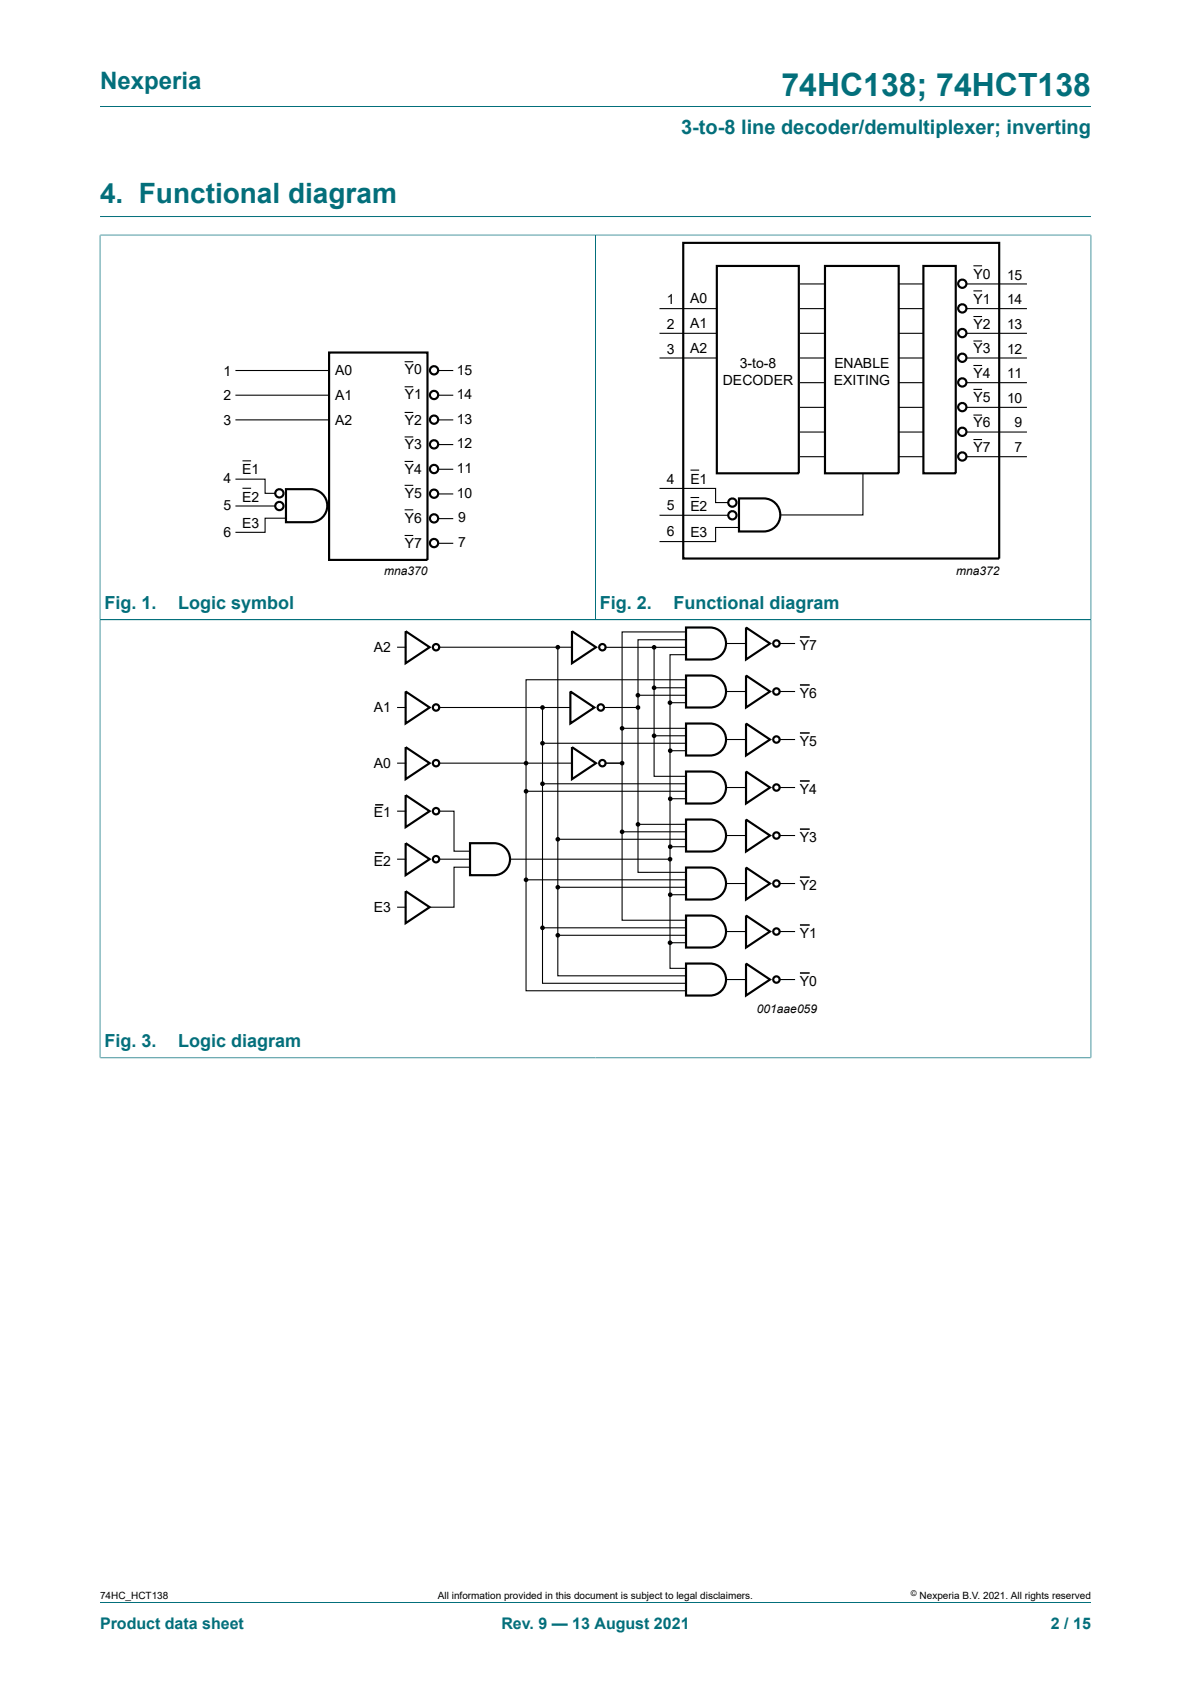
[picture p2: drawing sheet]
<svg xmlns="http://www.w3.org/2000/svg" width="210mm" height="297mm" viewBox="0 0 210 297" stroke-linecap="round" stroke-linejoin="round" font-family="sans-serif">
<path d="M17.6 18.8h174.8M17.6 38.2h174.8M17.6 41.5h174.8M17.6 41.4v145.2M105 41.5v67.8M192.4 41.4v145.2M17.6 109.3h174.8M17.6 186.6h174.8M17.6 282.6h174.8" fill="none" stroke="#036f7b" stroke-width=".18"/>
<g fill="none" stroke="#000" stroke-width=".38">
<path d="M120.5 42.8h55.7v55.7h-55.7zM126.4 46.9h14.4v36.6h-14.4zM145.5 46.9h13v36.6h-13zM162.8 46.9h5.7v36.6h-5.7zM58 62.2h17.4v36.5h-17.4zM50.4 86.3h4.4a2.91 2.91 0 0 1 2.9 2.9 2.91 2.91 0 0 1-2.9 2.9h-4.4zM130.3 87.9h4.4a2.91 2.91 0 0 1 2.9 2.9 2.91 2.91 0 0 1-2.9 2.9h-4.4zM71.5 111.3l4.3 2.8-4.3 2.9zM100.9 111.3l4.2 2.8-4.2 2.9zM121 110.7h4.2a2.82 2.82 0 0 1 2.8 2.8 2.82 2.82 0 0 1-2.8 2.8h-4.2zM121 119.1h4.2a2.82 2.82 0 0 1 2.8 2.9 2.82 2.82 0 0 1-2.8 2.8h-4.2zM131.5 110.7l4.3 2.8-4.3 2.8z"/>
<path d="M131.5 119.1l4.3 2.9-4.3 2.8zM71.5 131.8l4.3 2.8-4.3 2.8zM71.5 122l4.3 2.8-4.3 2.8zM100.6 122l4.2 2.8-4.2 2.8zM100.9 131.8l4.2 2.8-4.2 2.8zM121 127.6h4.2a2.82 2.82 0 0 1 2.8 2.8 2.82 2.82 0 0 1-2.8 2.8h-4.2zM121 136.1h4.2a2.82 2.82 0 0 1 2.8 2.8 2.82 2.82 0 0 1-2.8 2.8h-4.2zM131.5 127.6l4.3 2.8-4.3 2.8zM131.5 136.1l4.3 2.8-4.3 2.8zM71.5 148.7l4.3 2.8-4.3 2.9zM71.5 140.2l4.3 2.9-4.3 2.8zM71.5 157.2l4.3 2.8-4.3 2.8z"/>
<path d="M82.9 148.7h4.2a2.82 2.82 0 0 1 2.8 2.8 2.82 2.82 0 0 1-2.8 2.9h-4.2zM121 144.5h4.2a2.82 2.82 0 0 1 2.8 2.9 2.82 2.82 0 0 1-2.8 2.8h-4.2zM121 153h4.2a2.82 2.82 0 0 1 2.8 2.8 2.82 2.82 0 0 1-2.8 2.8h-4.2zM131.5 144.5l4.3 2.9-4.3 2.8zM131.5 153l4.3 2.8-4.3 2.8zM121 161.5h4.2a2.82 2.82 0 0 1 2.8 2.8 2.82 2.82 0 0 1-2.8 2.8h-4.2zM121 169.9h4.2a2.82 2.82 0 0 1 2.8 2.9 2.82 2.82 0 0 1-2.8 2.8h-4.2zM131.5 161.5l4.3 2.8-4.3 2.8zM131.5 169.9l4.3 2.9-4.3 2.8z"/>
<circle cx="169.7" cy="58.7" r=".73"/>
<circle cx="169.7" cy="50" r=".73"/>
<circle cx="169.7" cy="54.4" r=".73"/>
<circle cx="76.5" cy="65.3" r=".73"/>
<circle cx="76.5" cy="69.7" r=".73"/>
<circle cx="76.5" cy="74" r=".73"/>
<circle cx="76.5" cy="78.4" r=".73"/>
<circle cx="169.7" cy="63.1" r=".73"/>
<circle cx="169.7" cy="71.8" r=".73"/>
<circle cx="169.7" cy="67.4" r=".73"/>
<circle cx="169.7" cy="76.2" r=".73"/>
<circle cx="49.3" cy="87" r=".73"/>
<circle cx="49.3" cy="89.2" r=".73"/>
<circle cx="76.5" cy="82.7" r=".73"/>
<circle cx="76.5" cy="95.8" r=".73"/>
<circle cx="76.5" cy="87.1" r=".73"/>
<circle cx="76.5" cy="91.4" r=".73"/>
<circle cx="129.1" cy="88.6" r=".73"/>
<circle cx="129.1" cy="90.9" r=".73"/>
<circle cx="169.7" cy="80.5" r=".73"/>
<circle cx="76.9" cy="114.1" r=".56"/>
<circle cx="106.2" cy="114.1" r=".56"/>
<circle cx="136.9" cy="113.5" r=".56"/>
<circle cx="76.9" cy="124.8" r=".56"/>
<circle cx="76.9" cy="134.6" r=".56"/>
<circle cx="105.9" cy="124.8" r=".56"/>
<circle cx="106.2" cy="134.6" r=".56"/>
<circle cx="136.9" cy="130.4" r=".56"/>
<circle cx="136.9" cy="122" r=".56"/>
<circle cx="136.9" cy="138.9" r=".56"/>
<circle cx="76.9" cy="151.5" r=".57"/>
<circle cx="76.9" cy="143.1" r=".56"/>
<circle cx="136.9" cy="147.4" r=".56"/>
<circle cx="136.9" cy="155.8" r=".56"/>
<circle cx="136.9" cy="164.3" r=".56"/>
<circle cx="136.9" cy="172.8" r=".56"/>
</g>
<g fill="none" stroke="#000" stroke-width=".19">
<path d="M116.3 54.4h10.1M116.3 58.8h10.1M141.1 50.1h4.4M141.1 54.4h4.4M141.1 58.8h4.4M158.4 50.1h4.4M158.4 54.4h4.4M158.4 58.8h4.4M170.4 50.1h10.7M170.4 54.4h10.7M170.4 58.8h10.7M171.6 55.8h1.6"/>
<path d="M171.6 51.3h1.6M171.6 46.9h1.6M41.5 65.3h16.5M41.5 69.7h16.5M41.5 74.1h16.5M71.3 77.1h1.6M71.3 72.7h1.6M71.3 68.2h1.6M71.3 63.8h1.6M77.3 65.3h2.6M77.3 69.7h2.6M77.3 74.1h2.6"/>
<path d="M77.3 78.4h2.6M116.3 63.1h10.1M141.1 63.1h4.4M141.1 67.5h4.4M141.1 71.8h4.4M141.1 76.2h4.4M158.4 63.1h4.4M158.4 67.5h4.4M158.4 71.8h4.4M158.4 76.2h4.4M170.4 63.1h10.7M170.4 67.5h10.7"/>
<path d="M170.4 71.8h10.7M170.4 76.2h10.7M171.6 77.5h1.6M171.6 73.2h1.6M171.6 68.7h1.6M171.6 64.5h1.6M171.6 60.1h1.6M41.5 84.5h5.2v2.5h1.8M41.5 89.2h7M42.8 86.1h1.5M42.8 81.3h1.5M50.4 91.4h-3.7v2.5h-5.2"/>
<path d="M71.3 94.4h1.6M71.3 89.9h1.6M71.3 85.6h1.6M71.3 81.4h1.6M77.3 82.8h2.6M77.3 87.1h2.6M77.3 91.5h2.6M77.3 95.8h2.6M116.3 86.1h9.9v2.5h2.2M116.3 90.9h12.1M121.8 87.7h1.5M121.8 82.9h1.5"/>
<path d="M130.3 93h-4.1v2.5h-9.9M141.1 80.5h4.4M152.2 83.5v7.3h-14.6M158.4 80.5h4.4M170.4 80.5h10.7M70.1 114.1h1.4M77.5 114.1h23.4M98.4 114.1v58h22.6M106.9 114.2h14.1M115.3 114.2v22.7h5.7M121 111.5h-11.3v50.8h11.3M121 112.8h-8.5v41.1l8.5-.1"/>
<path d="M121 115.5h-2.9v55.3h2.9M121 119.9h-28.2v54.8h28.2M128 113.5h3.5M137.5 113.5h2.6M141.1 112.3h1.6M70.1 134.6h1.4M70.1 124.8h1.4M77.5 124.8h23.1M77.6 134.6h23.3M92.8 139.6h28.2M95.7 124.8v48.6h25.3M95.7 131.1h25.3"/>
<path d="M95.7 138.2h25.3M106.6 124.8h6M106.9 134.6h2.8M109.7 128.5h11.3M112.5 122.6h8.5M115.3 121.3h5.7M115.3 129.8h5.7M118.1 123.9h2.9M118.1 132.4h2.9M128 122h3.5M128 130.4h3.5M128 138.9h3.5"/>
<path d="M137.5 122h2.6M137.5 130.4h2.6M137.5 138.9h2.6M141.1 120.8h1.6M141.1 137.7h1.6M141.1 129.3h1.6M66.2 141.9h1.4M66.2 150.4h1.4M70.1 151.5h1.4M70.1 143.1h1.4M70.1 160h1.4M77.5 143.1h2.6v7h2.8"/>
<path d="M77.5 151.5h5.4M82.9 152.9h-2.8v7.1h-4.3M89.9 151.5h28.1M92.8 155.2h28.2M98.4 148h22.6M98.4 156.5h22.6M109.7 146.7h11.3M118.1 149.3h2.9M118.1 157.8h2.9M118.1 140.9h2.9M121 145.4h-8.5M128 147.4h3.5"/>
<path d="M128 155.8h3.5M137.5 147.4h2.6M137.5 155.8h2.6M141.1 154.7h1.6M141.1 146.2h1.6M95.7 163.6h25.3M98.4 165h22.6M118.1 166.3h2.9M128 164.3h3.5M128 172.8h3.5M137.5 164.3h2.6M137.5 172.8h2.6"/>
<path d="M141.1 171.6h1.6M141.1 163.1h1.6"/>
</g>
<g fill="#000">
<path d="M141.1 112.3h1.6zM141.1 120.8h1.6zM141.1 137.7h1.6zM141.1 129.3h1.6zM66.2 141.9h1.4zM66.2 150.4h1.4zM141.1 154.7h1.6zM141.1 146.2h1.6zM141.1 171.6h1.6zM141.1 163.1h1.6z"/>
<circle cx="98.4" cy="114.1" r=".28"/>
<circle cx="115.3" cy="114.2" r=".28"/>
<circle cx="92.8" cy="134.6" r=".28"/>
<circle cx="92.8" cy="139.6" r=".28"/>
<circle cx="95.7" cy="124.8" r=".28"/>
<circle cx="95.7" cy="131.1" r=".28"/>
<circle cx="95.7" cy="138.2" r=".28"/>
<circle cx="109.7" cy="134.6" r=".28"/>
<circle cx="109.7" cy="128.5" r=".28"/>
<circle cx="112.5" cy="122.6" r=".28"/>
<circle cx="112.5" cy="124.8" r=".28"/>
<circle cx="115.3" cy="129.8" r=".28"/>
<circle cx="115.3" cy="121.3" r=".28"/>
<circle cx="118.1" cy="123.9" r=".28"/>
<circle cx="118.2" cy="132.4" r=".28"/>
<circle cx="92.8" cy="155.2" r=".28"/>
<circle cx="98.4" cy="156.5" r=".28"/>
<circle cx="98.4" cy="148" r=".28"/>
<circle cx="109.7" cy="146.7" r=".28"/>
<circle cx="112.5" cy="145.4" r=".28"/>
<circle cx="118.1" cy="151.5" r=".28"/>
<circle cx="118.2" cy="140.9" r=".28"/>
<circle cx="118.2" cy="157.8" r=".28"/>
<circle cx="118.2" cy="149.3" r=".28"/>
<circle cx="95.7" cy="163.6" r=".28"/>
<circle cx="98.4" cy="165" r=".28"/>
<circle cx="118.1" cy="166.3" r=".28"/>
</g>
<g fill="none" stroke="#000" stroke-width=".25">
<circle cx="98.4" cy="114.1" r=".28"/>
<circle cx="115.3" cy="114.2" r=".28"/>
<circle cx="92.8" cy="134.6" r=".28"/>
<circle cx="92.8" cy="139.6" r=".28"/>
<circle cx="95.7" cy="124.8" r=".28"/>
<circle cx="95.7" cy="131.1" r=".28"/>
<circle cx="95.7" cy="138.2" r=".28"/>
<circle cx="109.7" cy="134.6" r=".28"/>
<circle cx="109.7" cy="128.5" r=".28"/>
<circle cx="112.5" cy="122.6" r=".28"/>
<circle cx="112.5" cy="124.8" r=".28"/>
<circle cx="115.3" cy="129.8" r=".28"/>
<circle cx="115.3" cy="121.3" r=".28"/>
<circle cx="118.1" cy="123.9" r=".28"/>
<circle cx="118.2" cy="132.4" r=".28"/>
<circle cx="92.8" cy="155.2" r=".28"/>
<circle cx="98.4" cy="156.5" r=".28"/>
<circle cx="98.4" cy="148" r=".28"/>
<circle cx="109.7" cy="146.7" r=".28"/>
<circle cx="112.5" cy="145.4" r=".28"/>
<circle cx="118.1" cy="151.5" r=".28"/>
<circle cx="118.2" cy="140.9" r=".28"/>
<circle cx="118.2" cy="157.8" r=".28"/>
<circle cx="118.2" cy="149.3" r=".28"/>
<circle cx="95.7" cy="163.6" r=".28"/>
<circle cx="98.4" cy="165" r=".28"/>
<circle cx="118.1" cy="166.3" r=".28"/>
</g>
<path d="M106.6 124.8h6M106.9 134.6h2.8" fill="none" stroke="#000" stroke-width=".18"/>
<text font-size="5.6" fill="#036f7b" x="137.8" y="16.8">74HC138; 74HCT138</text>
<text font-size="4.9" fill="#036f7b" x="17.6" y="35.9">4. Functional diagram</text>
<text font-size="4.2" fill="#036f7b" x="17.6" y="15.6">Nexperia</text>
<text font-size="3.5" fill="#036f7b" x="120.1" y="23.7">3-to-8 line decoder/demultiplexer; inverting</text>
<g font-size="3.2" fill="#036f7b">
<text x="18.4" y="107.4">Fig. 1.</text>
<text x="31.4" y="107.4">Logic symbol</text>
<text x="105.8" y="107.4">Fig. 2.</text>
<text x="118.8" y="107.4">Functional diagram</text>
<text x="18.4" y="184.7">Fig. 3.</text>
<text x="31.4" y="184.7">Logic diagram</text>
</g>
<g font-size="2.8" fill="#036f7b">
<text x="17.6" y="287.2">Product data sheet</text>
<text x="88.4" y="287.2">Rev. 9 — 13 August 2021</text>
<text x="185.3" y="287.2">2 / 15</text>
</g>
<g font-size="2.5">
<text x="117.6" y="53.7">1</text>
<text x="121.7" y="53.5">A0</text>
<text x="171.7" y="49.2">Y0</text>
<text x="171.7" y="53.6">Y1</text>
<text x="177.6" y="53.7">14</text>
<text x="177.6" y="49.4">15</text>
<text x="117.6" y="58.1">2</text>
<text x="121.7" y="57.9">A1</text>
<text x="171.7" y="58.1">Y2</text>
<text x="177.6" y="58.1">13</text>
<text x="117.6" y="62.4">3</text>
<text x="121.7" y="62.3">A2</text>
<text x="130.4" y="64.9">3-to-8</text>
<text x="147.1" y="64.9">ENABLE</text>
<text x="171.7" y="62.3">Y3</text>
<text x="177.6" y="62.4">12</text>
<text x="39.4" y="70.6">2</text>
<text x="39.4" y="66.3">1</text>
<text x="59.1" y="66.1">A0</text>
<text x="59.1" y="70.5">A1</text>
<text x="71.4" y="66">Y0</text>
<text x="71.4" y="70.4">Y1</text>
<text x="80.5" y="70.5">14</text>
<text x="80.5" y="66.1">15</text>
<text x="127.5" y="68">DECODER</text>
<text x="147" y="68">EXITING</text>
<text x="171.7" y="66.7">Y4</text>
<text x="171.7" y="71">Y5</text>
<text x="177.6" y="71">10</text>
<text x="177.6" y="66.7">11</text>
<text x="39.4" y="74.9">3</text>
<text x="59.1" y="74.9">A2</text>
<text x="71.4" y="75">Y2</text>
<text x="80.5" y="74.8">13</text>
<text x="171.7" y="75.3">Y6</text>
<text x="178.9" y="75.3">9</text>
<text x="42.7" y="83.7">E1</text>
<text x="71.4" y="79.2">Y3</text>
<text x="71.4" y="83.6">Y4</text>
<text x="80.5" y="83.4">11</text>
<text x="80.5" y="79.1">12</text>
<text x="171.7" y="79.8">Y7</text>
<text x="178.9" y="79.7">7</text>
<text x="39.4" y="89.9">5</text>
<text x="39.4" y="85.2">4</text>
<text x="42.7" y="88.5">E2</text>
<text x="71.4" y="87.8">Y5</text>
<text x="80.5" y="87.8">10</text>
<text x="117.6" y="89.9">5</text>
<text x="117.6" y="85.3">4</text>
<text x="121.7" y="85.3">E1</text>
<text x="39.4" y="94.6">6</text>
<text x="42.7" y="93.1">E3</text>
<text x="71.4" y="92.2">Y6</text>
<text x="80.8" y="92.1">9</text>
<text x="117.6" y="94.6">6</text>
<text x="121.7" y="90.1">E2</text>
<text x="121.7" y="94.7">E3</text>
<text x="71.4" y="96.6">Y7</text>
<text x="80.8" y="96.4">7</text>
<text x="65.9" y="115">A2</text>
<text x="141" y="114.6">Y7</text>
<text x="65.9" y="125.6">A1</text>
<text x="141" y="123">Y6</text>
<text x="141" y="131.5">Y5</text>
<text x="65.9" y="135.4">A0</text>
<text x="141" y="140">Y4</text>
<text x="65.9" y="144.2">E1</text>
<text x="141" y="148.5">Y3</text>
<text x="65.9" y="152.7">E2</text>
<text x="65.9" y="160.9">E3</text>
<text x="141" y="156.9">Y2</text>
<text x="141" y="165.4">Y1</text>
<text x="141" y="173.8">Y0</text>
</g>
<g font-size="2.1">
<text x="67.7" y="101.4">mna370</text>
<text x="168.6" y="101.4">mna372</text>
<text x="133.4" y="178.7">001aae059</text>
</g>
<g font-size="1.8">
<text x="17.6" y="282">74HC_HCT138</text>
<text x="77.2" y="282">All information provided in this document is subject to legal disclaimers.</text>
<text x="162.2" y="282">Nexperia B.V. 2021. All rights reserved</text>
</g>
<text font-size="1.4" x="160.6" y="281.6">©</text>
</svg>
